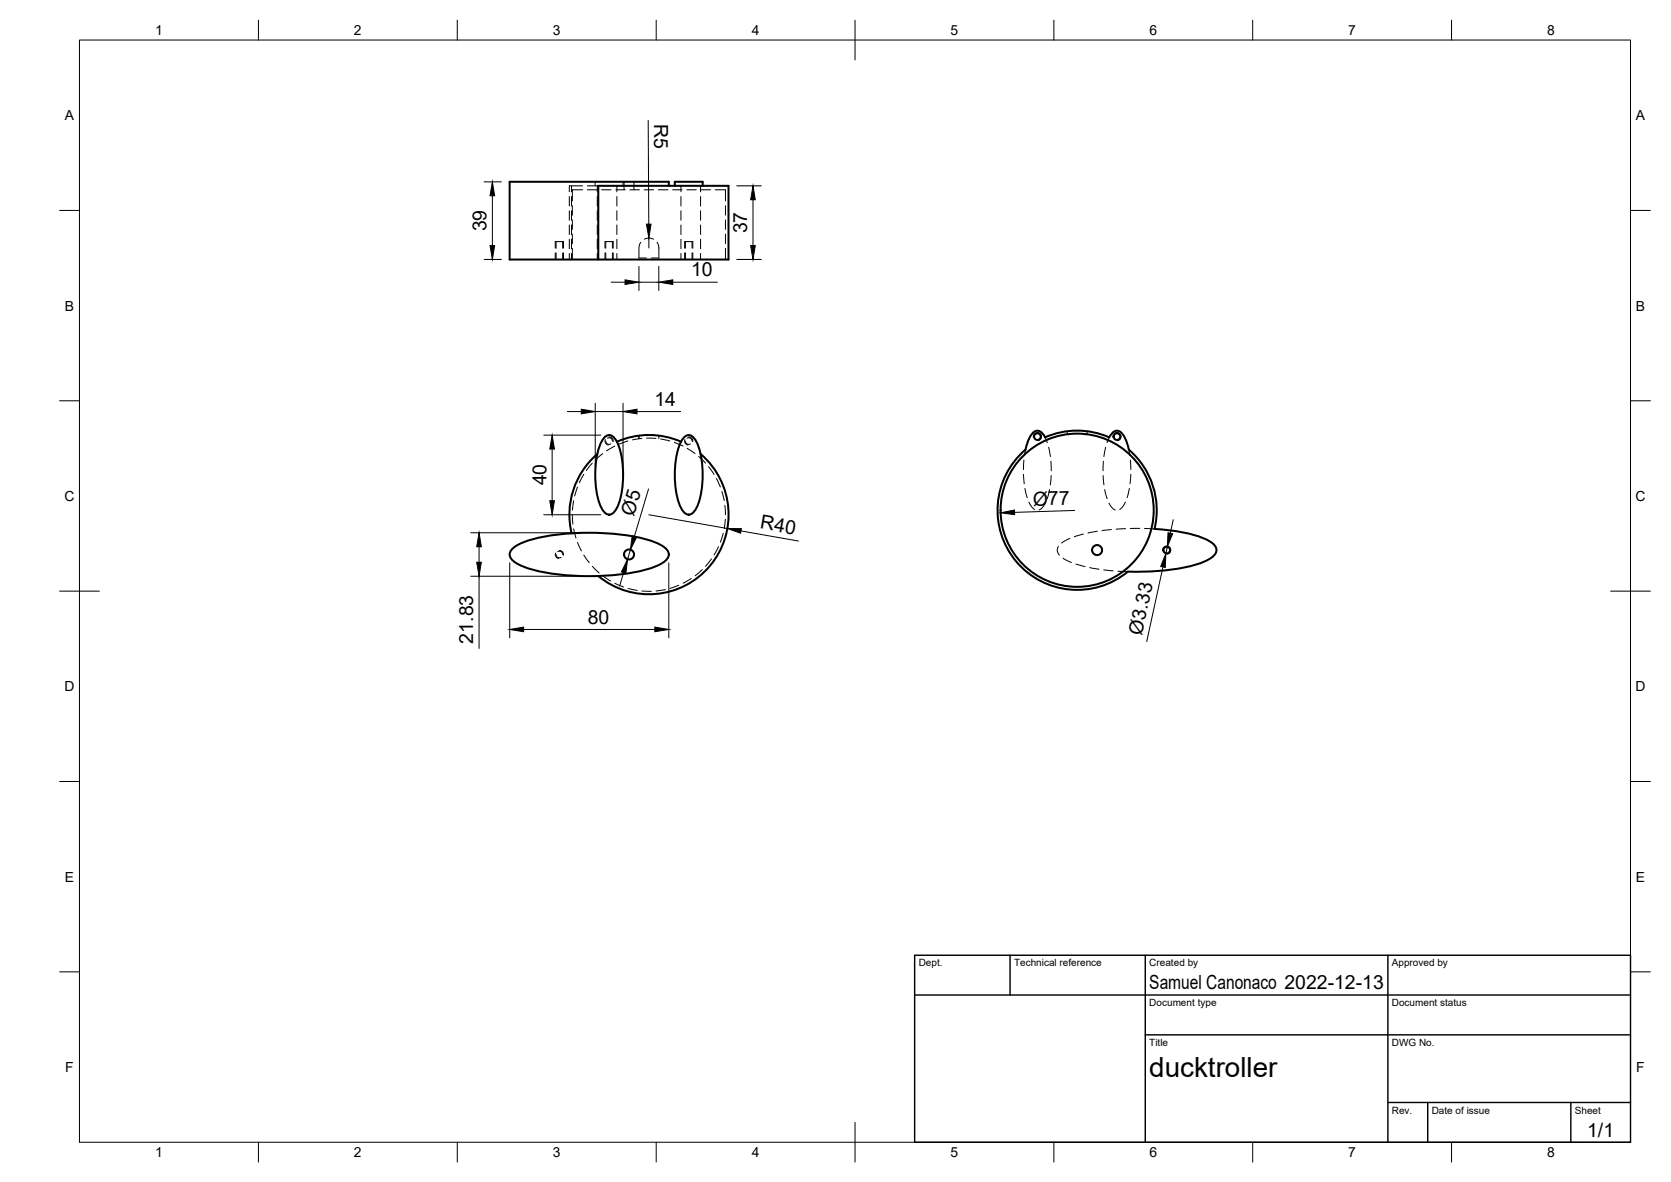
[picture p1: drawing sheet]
<svg xmlns="http://www.w3.org/2000/svg" width="420mm" height="297mm" viewBox="0 0 420 297" stroke-linecap="round" stroke-linejoin="round" font-family="sans-serif">
<!-- layer: Hidden -->
<g fill="none" stroke="#000" stroke-width=".25">
<path d="M143.2 48.2v-1.5h.5v1.5M143.2 49.4v2.4M143.2 53v2.4M143.2 56.5v2.4M143.7 46.7h2.8M143.7 49.4v2.4M143.7 53v2.4M143.7 56.5v2.4M143.9 51.7v2.4M143.9 55.3v2.3M143.9 58.8v2.4M146.5 47.7h-2.6v2.8"/>
<path d="M147.7 46.7h2.7M147.7 47.7h2.4M149.6 45.7v1M150.2 46.7v1.5M150.2 49.4v2.4M150.2 53v2.4M150.2 56.5v2.4M151.3 47.7h2.3M154.8 47.7h2.4M155.1 46.7v1.5M155.1 49.4v2.4M155.1 53v2.4"/>
<path d="M155.1 56.5v2.4M156.7 45.7v1M156.9 45.7v2M158.4 47.7h2.4M159.4 45.7v2M162 47.7h2.4M165.5 47.7h2.4M169.1 47.7h2.4M171.2 46.7v1.5M171.2 49.4v2.4M171.2 53v2.4M171.2 56.5v2.4"/>
<path d="M172.7 47.7h2.4M176.1 46.7v1.5M176.1 49.4v2.4M176.1 53v2.4M176.1 56.5v2.4M176.3 47.7h2.3M179.8 47.7h2.6v2.8M182.4 51.7v2.4M182.4 55.3v2.3M182.4 58.8v2.4M139.6 60.7h2.1M139.8 60.7v1.7"/>
<path d="M139.8 63.5v1.7M141.5 60.7v1.7M141.5 63.5v1.7M143.2 60.1v2.4M143.2 63.7v1.5M143.7 60.1v2.4M143.7 63.7v1.5M143.9 62.4v2.8M150.2 60.1v2.4M150.2 63.7v1.5M152.1 60.7h2.1M152.3 60.7v1.7"/>
<path d="M152.3 63.5v1.7M154 60.7v1.7M154 63.5v1.7M155.1 60.1v2.4M155.1 63.7v1.5M161.1 60.9l-.4 1.3v2.6h1.9M162 60.1l.2-.1a2.63 2.63 0 0 1 2.1 .1M165.2 60.9l.5 1.3v2.6h-1.9M171.2 60.1v2.4M171.2 63.7v1.5M172.1 60.7h2.1M172.3 60.7v1.7"/>
<path d="M172.3 63.5v1.7M174 60.7v1.7M174 63.5v1.7M176.1 60.1v2.4M176.1 63.7v1.5M182.4 62.4v2.8M146.8 119.2l-1.1 2.1M148.9 116.4l-1.5 1.8M151.6 114l-1.8 1.5M152.3 110.8a.83 .83 0 0 0 1.3 .8M152.7 110.1a.83 .83 0 0 1 1.3 .7M154.6 112.1l-2.1 1.2"/>
<path d="M157.9 110.8l-2.2 .8M160.7 109.5v.7M161.4 110.2l-2.4 .3M162.6 110.1l2.3 .1M165.7 109.5v.7M166.1 110.3l2.3 .5M169.6 111.2l2.1 .9M172.3 110.8a.84 .84 0 0 0 1.3 .8M172.7 110.1h.1a.83 .83 0 0 1 1.2 .7M172.8 112.7l2 1.3M175.7 114.7l1.7 1.7M178.2 117.3l1.3 1.9"/>
<path d="M257.3 119.2l.2 2.4M257.5 115.6l-.2 2.4M257.9 113l-.3 1.4M262.8 109.9l.5 1.4M263.7 112.4l.4 2.3M264.2 115.9l.1 2.4M264.3 119.5l-.2 2.4M268.3 108.4v.7M273.3 108.4v.7M277.4 119.5l.2 2.4M277.4 115.9l-.1 2.4M278 112.4l-.4 2.3"/>
<path d="M278.9 109.9l-.6 1.4M283.8 113l.3 1.4M284.2 115.6l.1 2.4M284.3 119.2l-.2 2.4M139.8 139.3a.83 .83 0 0 0 1.3 .8M140.2 138.6a.83 .83 0 0 1 1.3 .7M143.9 129.4l.2 2.3M144.2 125.8l-.2 2.4M144.3 132.9l.5 2.3M145.2 122.4l-.7 2.3M145.2 136.3l1 2.2M146.8 139.5l1.4 1.9"/>
<path d="M180.1 120.2l1 2.2M180.7 137.4l-1.2 2.1M181.5 123.5l.6 2.3M181.8 134l-.7 2.3M182.3 127l.1 2.3M182.4 130.5l-.3 2.4M257.7 122.8l.6 2.3M258.7 126.2l.5 1 .9 .8M262.8 126.4l-.8 1.2-.7 .6M263.9 123l-.6 2.3M266.1 137.3l-.3 1.1 .6 1.1M269 135.3l-2.1 1.2"/>
<path d="M272.4 134.2l-2.3 .7M275.9 133.5l-2.3 .4M277.8 123l.6 2.3M278.8 126.4l.8 1.2 .8 .6M279.5 133.1l-2.4 .2M283 126.2l-.6 1-.9 .8M283 132.8l-2.4 .2M284 122.8l-.6 2.3M286.6 132.8h-2.4M287.8 132.8l2.5 .1M148.9 142.3l1.7 1.7M151.6 144.7l1.9 1.3"/>
<path d="M154.6 146.6l2.2 .9M157.9 147.9l2.3 .5M161.4 148.5l2.4 .1M167.3 148.2l-2.3 .3M170.7 147.1l-2.3 .8M173.8 145.4l-2 1.2M176.6 143.2l-1.8 1.5M178.9 140.4l-1.5 1.9M267.3 140.3l2.1 1.1M270.5 141.8l2.3 .6M274 142.6l2.3 .5M277.5 143.2l2.4 .3"/>
<path d="M281.1 143.6l2.5 .1"/>
</g>
<!-- layer: Visible -->
<g fill="none" stroke="#000" stroke-width=".51">
<path d="M168.2 46.7v-1h-40.1v19.5h55.1v-18.5h-32.8v18.5M169.7 46.7v-1h7v1M150.2 114.1a20 20 0 0 0-6.5 19.9M152.2 109.8a1.55 1.55 0 0 1 2.4 .5 19.7 19.7 0 0 1 1.9 11.9l-.4 2.6a6.4 6.4 0 0 1-2.4 4.4 1.66 1.66 0 0 1-2-.8 19.7 19.7 0 0 1-1.9-12l.4-2.5a8.6 8.6 0 0 1 2-4.1zM155.1 111a20 20 0 0 1 16.1 0M172.2 109.8a1.55 1.55 0 0 1 2.5 .5 19.7 19.7 0 0 1 1.8 11.9l-.4 2.6a6.4 6.4 0 0 1-2.4 4.4 1.66 1.66 0 0 1-2-.8 19.7 19.7 0 0 1-1.9-12l.4-2.5a8.6 8.6 0 0 1 2-4.1zM176.2 114.1a20 20 0 0 1 2.3 28.1 20 20 0 0 1-28.1 2.6M262.8 109.9a20 20 0 0 1 16.1 0M262.8 109.9a2.4 2.4 0 0 0-2.2-1.6 4.2 4.2 0 0 0-2.2 2.9l-.5 1.8a20 20 0 0 0-2.4 28.1 20 20 0 0 0 28.1 2.6M278.9 109.9a2.4 2.4 0 0 1 2.2-1.6 4.2 4.2 0 0 1 2.2 2.9l.5 1.8a20 20 0 0 1 6.5 19.9M128.6 138.2a12 12 0 0 1 6.1-2.9 63.4 63.4 0 0 1 28.3 .4 7.8 7.8 0 0 1 5.1 3 1.99 1.99 0 0 1-1 2.4 23.6 23.6 0 0 1-10.7 3.2 60.3 60.3 0 0 1-24.4-1.7 6.7 6.7 0 0 1-3.7-2.7l-.2-.6zM290.3 132.9a36.5 36.5 0 0 1 13.3 2.8 3.2 3.2 0 0 1 2.2 2.8 6.1 6.1 0 0 1-4.4 3.2 55.3 55.3 0 0 1-17.8 2"/>
<circle cx="260.8" cy="109.7" r=".84"/>
<circle cx="280.8" cy="109.7" r=".84"/>
<circle cx="158.2" cy="139.3" r="1.26"/>
<circle cx="270.8" cy="128.2" r="19.3"/>
<circle cx="275.9" cy="138.2" r="1.26"/>
<circle cx="293.4" cy="138.2" r=".84"/>
</g>
<!-- layer: Hidden Narrow -->
<g fill="none" stroke="#000" stroke-width=".25">
<path d="M139.6 60.7v1.7M139.6 63.5v1.7M141.7 60.7v1.7M141.7 63.5v1.7M152.1 60.7v1.7M152.1 63.5v1.7M154.2 60.7v1.7M154.2 63.5v1.7M172.1 60.7v1.7M172.1 63.5v1.7M174.2 60.7v1.7M174.2 63.5v1.7"/>
<path d="M152.2 110.5a1.01 1.01 0 0 0 .8 1.4M153.1 109.8a1.03 1.03 0 0 1 1.1 1.2M172.2 110.5a1.04 1.04 0 0 0 .8 1.4M173.1 109.8a1.01 1.01 0 0 1 1.1 1.2M139.7 139a1.04 1.04 0 0 0 .8 1.4M140.6 138.3a1.01 1.01 0 0 1 1.1 1.2"/>
</g>
<!-- layer: Visible Narrow -->
<path d="M259.8 109.9a1.03 1.03 0 0 1 .9-1.2 1.03 1.03 0 0 1 1.2 .8 1.03 1.03 0 0 1-.9 1.2M279.8 109.9a1.03 1.03 0 0 1 .9-1.2 1.03 1.03 0 0 1 1.2 .8 1.03 1.03 0 0 1-.9 1.2M292.3 138.4a1.03 1.03 0 0 1 .9-1.2 1.03 1.03 0 0 1 1.2 .9 1.03 1.03 0 0 1-.9 1.1" fill="none" stroke="#000" stroke-width=".25"/>
<!-- layer: BORDER -->
<g fill="none" stroke="#000" stroke-width=".25">
<path d="M20 10.1h390v276.9h-390zM65 5.1v5M115 5.1v5M165 5.1v5M215 5.1v10M265 5.1v5M315 5.1v5M365 5.1v5M15 52.9h5M410 52.9h5M15 100.7h5M410 100.7h5"/>
<path d="M15 148.6h10M405 148.6h10M15 196.4h5M410 196.4h5M15 244.2h5M410 244.2h5M65 287v5M115 287v5M165 287v5M215 282.1v9.9M265 287v5M315 287v5"/>
<path d="M365 287v5"/>
</g>
<!-- layer: TITLEBLOCK -->
<path d="M230 240.1h180v46.9h-180zM230 250h180M254 240.1v9.9M288 240.1v46.9M349 240.1v46.9M288 260.1h122M349 277.1h61M359 277.1v9.9M395 277.1v9.9" fill="none" stroke="#000" stroke-width=".36"/>
<!-- layer: FD_Dimensions -->
<g fill="none" stroke="#000" stroke-width=".25">
<path d="M163 30.3l.1 26M121.7 45.7h4.4M123.8 49.2v12.5M163.2 59.8v2.5M185.3 46.7h6.1M189.3 50.2v11.5M121.7 65.2h4.4M153.7 70.9h3.5M160.7 66.9v6.1M160.7 70.9h5M165.7 66.9v6.1M169.2 70.9h11.2"/>
<path d="M185.3 65.2h6.1M136.7 109.4h14.4M138.8 112.8v13M142.7 103.4h3.5M149.7 101.3v15.9M149.7 103.4h7M156.7 101.3v15.9M160.2 103.4h10.9M118.4 133.9h27.7M120.5 137.4v3.9M136.7 129.4h14.4M158.5 138.1l-.7 2.5"/>
<path d="M163.1 122.9l-3.6 11.9M163.2 129.4l19.7 3.4M186.3 133.4l14.4 2.6M270.2 128.3l-15.1 .5M293.5 137.4l-.3 1.7M295 130.6l-.7 3.4M118.4 144.8h27.7M120.5 144.8v18.2M128.2 141.4v18.9M131.7 158.2h33M156.8 143.9l-1 3.4M168.2 141.4v18.9"/>
<path d="M292.4 142.5l-4.1 18.7"/>
</g>
<g fill="#000" stroke="#000" stroke-width=".25">
<path d="M123.8 45.7l.6 3.5h-1.2zM162.5 56.3h1.2l-.5 3.5zM189.3 46.7l.6 3.5h-1.2zM123.2 61.7h1.2l-.6 3.5zM157.2 70.3l3.5 .6-3.5 .6zM165.7 70.9l3.5-.6v1.2zM188.7 61.7h1.2l-.6 3.5zM138.8 109.4l.6 3.4h-1.2zM146.2 102.8l3.5 .6-3.5 .6zM156.7 103.4l3.5-.6v1.2zM120.5 133.9l.5 3.5h-1.1zM138.2 125.8h1.2l-.6 3.6z"/>
<path d="M159 134.6l1.1 .4-1.6 3.1zM182.9 132.8h3.5l-.2 1.2zM251.6 128.9l3.5-.7v1.1zM293.7 133.9l1.1 .2-1.3 3.3zM119.9 141.3h1.1l-.5 3.5zM128.2 158.2l3.5-.6v1.2zM157.8 140.6l-.4 3.5-1.1-.4zM164.7 157.6l3.5 .6-3.5 .6zM293.2 139.1l-.2 3.5-1.2-.2z"/>
</g>
<text font-size="7" x="289" y="270.6">ducktroller</text>
<g font-size="4.9">
<text x="164.4" y="31.2" transform="rotate(90 164.4 31.2)">R5</text>
<text x="122.3" y="58.2" transform="rotate(-90 122.3 58.2)">39</text>
<text x="187.9" y="58.7" transform="rotate(-90 187.9 58.7)">37</text>
<text x="173.8" y="69.5">10</text>
<text x="164.5" y="102">14</text>
<text x="137.4" y="122" transform="rotate(-90 137.4 122)">40</text>
<text x="159.4" y="129.8" transform="rotate(-73 159.4 129.8)">Ø5</text>
<text x="259.8" y="127.1" transform="rotate(-2 259.8 127.1)">Ø77</text>
<text x="191" y="132.8" transform="rotate(10 191 132.8)">R40</text>
<text x="119" y="161.7" transform="rotate(-90 119 161.7)">21.83</text>
<text x="147.8" y="156.7">80</text>
<text x="287.1" y="159.7" transform="rotate(-78 287.1 159.7)">Ø3.33</text>
<text x="289" y="248.5">Samuel Canonaco 2022-12-13</text>
<text x="399.1" y="285.7">1/1</text>
</g>
<g font-size="3.5">
<text x="39" y="8.8">1</text>
<text x="89" y="8.8">2</text>
<text x="139" y="8.8">3</text>
<text x="189" y="8.8">4</text>
<text x="239" y="8.8">5</text>
<text x="289" y="8.8">6</text>
<text x="339" y="8.8">7</text>
<text x="389" y="8.8">8</text>
<text x="16.3" y="30.2">A</text>
<text x="411.3" y="30.2">A</text>
<text x="16.3" y="78">B</text>
<text x="411.3" y="78">B</text>
<text x="16.2" y="125.9">C</text>
<text x="411.2" y="125.9">C</text>
<text x="16.2" y="173.7">D</text>
<text x="411.2" y="173.7">D</text>
<text x="16.3" y="221.6">E</text>
<text x="411.3" y="221.6">E</text>
<text x="16.4" y="269.4">F</text>
<text x="411.4" y="269.4">F</text>
<text x="39" y="290.8">1</text>
<text x="89" y="290.8">2</text>
<text x="139" y="290.8">3</text>
<text x="189" y="290.8">4</text>
<text x="239" y="290.8">5</text>
<text x="289" y="290.8">6</text>
<text x="339" y="290.8">7</text>
<text x="389" y="290.8">8</text>
</g>
<g font-size="2.5">
<text x="231" y="242.9">Dept.</text>
<text x="255" y="242.9">Technical reference</text>
<text x="289" y="242.9">Created by</text>
<text x="350" y="242.9">Approved by</text>
<text x="289" y="252.8">Document type</text>
<text x="350" y="252.8">Document status</text>
<text x="289" y="262.9">Title</text>
<text x="350" y="262.9">DWG No.</text>
<text x="350" y="279.9">Rev.</text>
<text x="360" y="279.9">Date of issue</text>
<text x="396" y="279.9">Sheet</text>
</g>
</svg>
